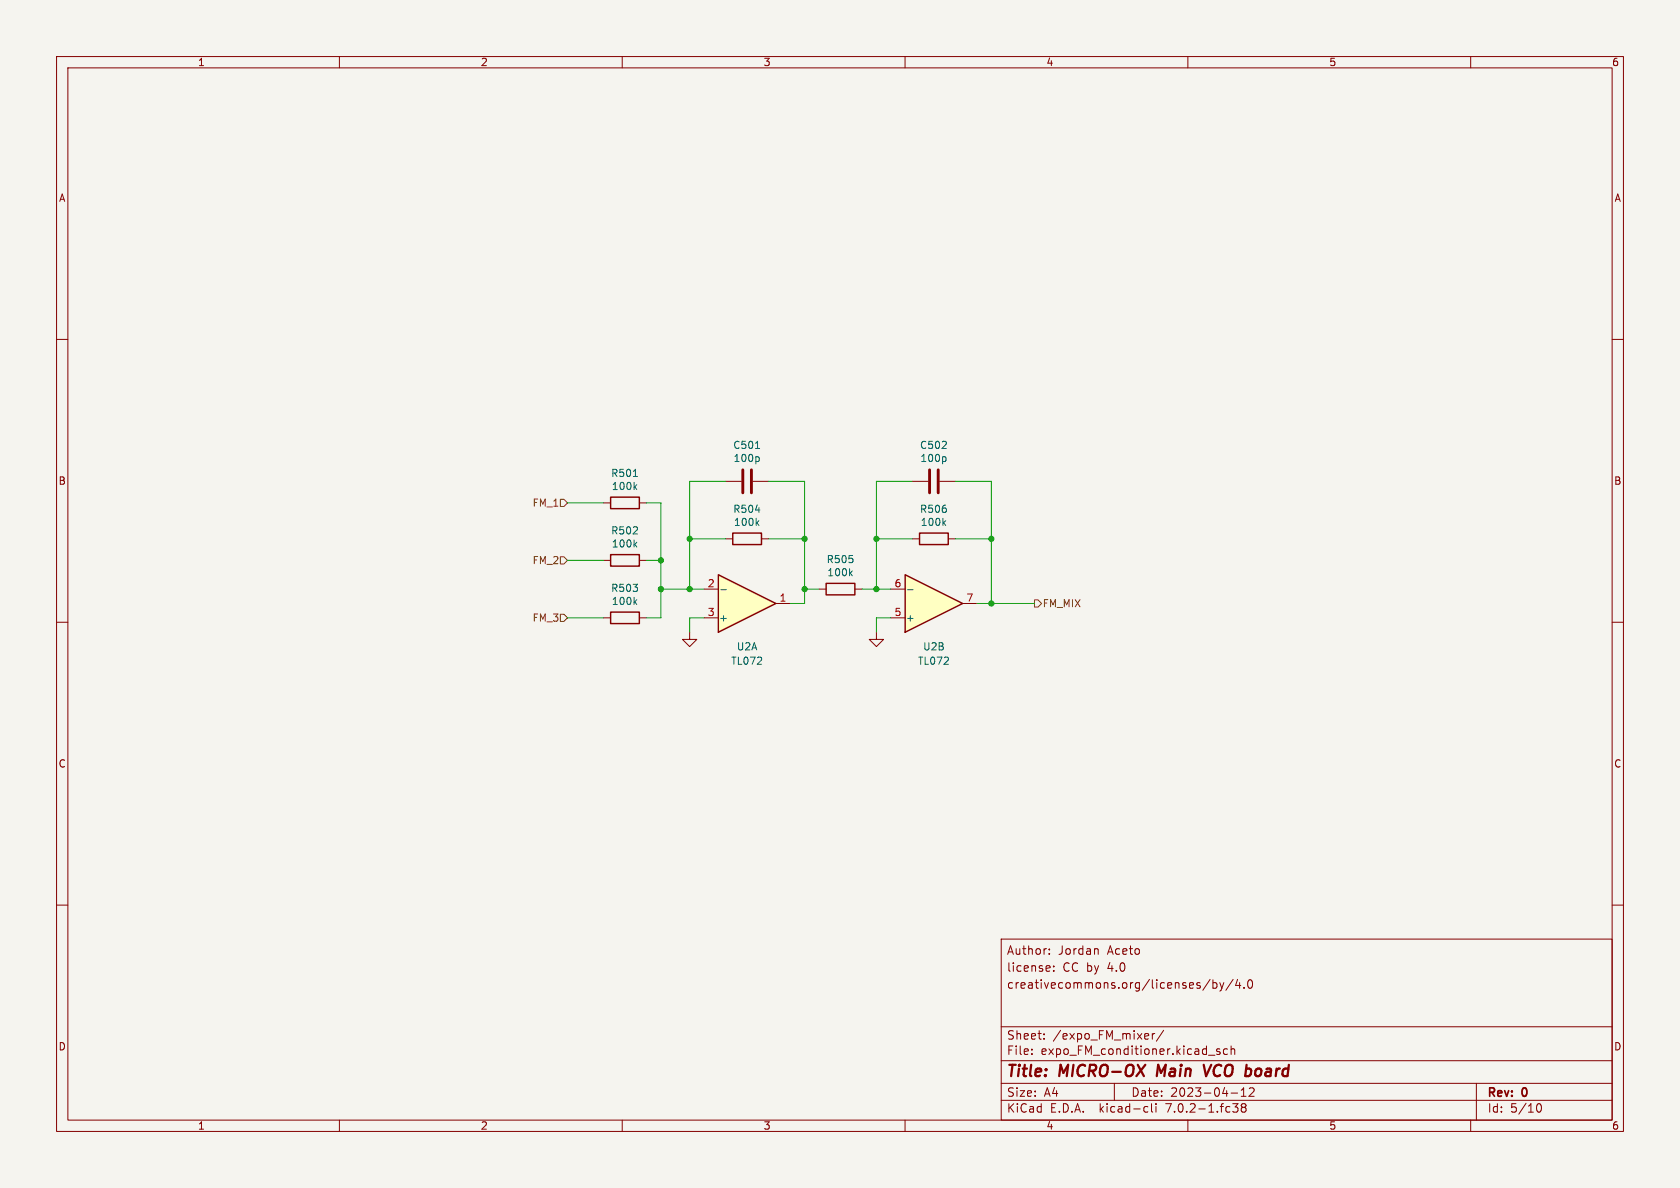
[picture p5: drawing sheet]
<svg xmlns="http://www.w3.org/2000/svg" width="297mm" height="210mm" viewBox="0 0 297 210" stroke-linecap="round" stroke-linejoin="round" font-family="sans-serif">
<path d="M0 0h297v210h-297z" fill="#f5f4ef" stroke="#f5f4ef" stroke-width=".18"/>
<g fill="none" stroke="#840000" stroke-width=".18">
<path d="M10 10h277v190h-277zM12 12h273v186h-273zM60 10v2M110 10v2M160 10v2M210 10v2M260 10v2M10 60h2M285 60h2M128.3 85.1h2.8M128.3 95.3h1.2M133.1 85.1h2.8"/>
<path d="M134.6 95.3h1.3M161.3 85.1h2.8M161.3 95.3h1.3M166.1 85.1h2.8M167.6 95.3h1.3M10 110h2M144.8 104.1h1.2M151.1 104.1h1.3M154.9 111.8v1.2h1.3l-1.3 1.3-1.2-1.3h1.2M285 110h2M10 160h2M285 160h2"/>
<path d="M177 166h108v32h-108zM185.5 168.6v.1M185.5 167.8v.1M185.6 170.8v.3l-.7 .1M186.3 171.6v.1M186.3 170.8v.1M193.9 167.7l.2 .2v.8M213.9 173.1l-1.3 2M214.4 173.2v1.5M214.4 173.8l.5-.1 .2 .3v.4l-.1 .2h-.6M215.6 173.7l.4 1M216 174.7l-.1 .4-.3 .1"/>
<path d="M216.4 173.7l-.4 1M218 173.1l-1.3 2M218.8 173.1l-.4 1.1h1M219.1 173.7v1M219.9 174.6v.1M220.7 173.3l.2-.1a.81 .81 0 0 1 .6 .6 .81 .81 0 0 1-.3 .8l-.1 .1a.81 .81 0 0 1-.4-1.4zM60 198v2M110 198v2M160 198v2M177 194.5h108M177 191.5h108M177 187.5h108"/>
<path d="M177 181.5h108M182.4 186.3v.1M182.4 185.5v.1M184.6 183.6v.1M184.6 182.8v.1M197 191.5v3M202.5 195.6l.4 .1M202.9 196.5l-.4 .1M203 182.8l.1 .3-.7 .1M203.6 195.1v1.3l.2 .2M203.7 182.7v1M204.1 182.7l-.2 .1-.2 .2"/>
<path d="M204.4 195.1v.1M204.4 195.6v1M205.7 182.1l-1.3 2M210 198v2M213.6 186.5h1.2M215.6 185.5l-.3-.1-.2 .2v.2l.5 .2v.3h-.5M217 185.5l-.4-.1-.3 .3v.4l.1 .2h.6M217.6 185.5l.3-.1 .3 .1 .1 .9M217.6 184.9v1.5M217.6 193.2h1.2M217.9 195.1h1l-.5 .6 .4 .1v.7l-.2 .1h-.5l-.2-.1M219.4 193.8h.9"/>
<path d="M219.4 192.7l.5-.4v1.5M219.7 195.7l-.3 .3 .1 .5 .2 .1 .4-.1 .2-.2-.1-.4-.2-.2M219.7 195.7l-.3-.2 .3-.4 .4 .1 .2 .2-.3 .3M219.7 195.7h.3M220.9 192.4l.5-.1 .2 .1 .1 .3-.9 1.1h.9M260 198v2M261 191.5v6.5M271.7 195.4l.3-.3a.81 .81 0 0 1 .6 .6 .81 .81 0 0 1-.3 .8l-.3 .1-.3-.3"/>
</g>
<path d="M212.8 188.2l.4 2 .9-2" fill="none" stroke="#840000" stroke-width=".4"/>
<path d="M129.5 94.2h5.1v2.1h-5.1zM162.6 94.2h5v2.1h-5zM146 103.1h5.1v2.1h-5.1z" fill="none" stroke="#840000" stroke-width=".25"/>
<path d="M133.6 79.3h.7M133.8 92.4l.4 .5M134.1 80.8l.1 .2-.1 .5M134.2 92l-.5 .5M166.8 92.4l.4 .5M167.1 80.8l.1 .2-.1 .5M167.2 92l-.5 .5M150.3 101.3l.4 .5M150.7 100.9l-.5 .5" fill="none" stroke="#006464" stroke-width=".18"/>
<path d="M131.3 83.1v4M132.8 83.1v4M164.3 83.1v4M165.9 83.1v4" fill="none" stroke="#840000" stroke-width=".51"/>
<path d="M127 101.6l10.2 5.1-10.2 5.1z" fill="#ffffc2"/>
<path d="M107.9 87.9h5.1v2h-5.1zM107.9 108.2h5.1v2h-5.1zM127 101.6l10.2 5.1-10.2 5.1z" fill="none" stroke="#840000" stroke-width=".25"/>
<path d="M106.7 88.9h1.2M113 88.9h1.3M106.7 109.2h1.2M113 109.2h1.3M121.9 111.8v1.2h1.3l-1.3 1.3-1.3-1.3h1.3M124.5 104.1h2.5M124.5 109.2h2.5M137.2 106.7h2.5" fill="none" stroke="#840000" stroke-width=".18"/>
<path d="M112 84.2h.7M112.2 86.1l.4 .4M112.6 85.7l-.5 .5M112.2 106.4l.4 .5M112.6 106l-.5 .5M127.4 104.2h1" fill="none" stroke="#006464" stroke-width=".18"/>
<path d="M160 101.6l10.2 5.1-10.2 5.1z" fill="#ffffc2"/>
<path d="M107.9 98h5.1v2.1h-5.1zM160 101.6l10.2 5.1-10.2 5.1z" fill="none" stroke="#840000" stroke-width=".25"/>
<path d="M106.7 99.1h1.2M113 99.1h1.3M157.5 109.2h2.5M157.5 104.1h2.5M170.2 106.7h2.5" fill="none" stroke="#840000" stroke-width=".18"/>
<path d="M112.2 96.2l.4 .5M112.6 95.9l-.5 .4M160.4 104.2h1" fill="none" stroke="#006464" stroke-width=".18"/>
<path d="M99.1 98.4h.6l.6 .7-.6 .6h-.6zM99.1 88.3h.6l.6 .6-.6 .6h-.6zM99.1 108.6h.6l.6 .6-.6 .7h-.6zM182.9 106h.6l.6 .7-.6 .6h-.6z" fill="none" stroke="#725600" stroke-width=".18"/>
<g fill="none" stroke="#009600" stroke-width=".18">
<path d="M100.3 99.1h6.4M100.3 88.9h6.4M114.3 99.1h2.5M114.3 88.9h2.5v20.3h-2.5M121.9 95.3h6.4M128.3 85.1h-6.4v19M135.9 85.1h6.3v21.6h-2.5M135.9 95.3h6.3M154.9 95.3h6.4M161.3 85.1h-6.4v19M168.9 85.1h6.4v21.6M168.9 95.3h6.4"/>
<path d="M100.3 109.2h6.4M116.8 104.1h7.7M124.5 109.2h-2.6v2.6M142.2 104.1h2.6M152.4 104.1h5.1M157.5 109.2h-2.6v2.6M172.7 106.7h10.2"/>
</g>
<g fill="#009600" stroke="#009600" stroke-width=".18">
<circle cx="142.2" cy="95.3" r=".46"/>
<circle cx="116.8" cy="99.1" r=".46"/>
<circle cx="116.8" cy="104.1" r=".46"/>
<circle cx="121.9" cy="104.1" r=".46"/>
<circle cx="121.9" cy="95.3" r=".46"/>
<circle cx="142.2" cy="104.1" r=".46"/>
<circle cx="175.3" cy="95.3" r=".46"/>
<circle cx="154.9" cy="95.3" r=".46"/>
<circle cx="175.3" cy="106.7" r=".46"/>
<circle cx="154.9" cy="104.1" r=".46"/>
</g>
<g font-size="2.8" fill="#840000">
<text x="178" y="190.8">Title:</text>
<text x="187.4" y="190.8">MICRO-OX</text>
<text x="205.2" y="190.8">Main</text>
<text x="214.2" y="190.8">VCO board</text>
</g>
<g font-size="2.1" fill="#840000">
<text x="178" y="171.9">license:</text>
<text x="178" y="168.9">Author:</text>
<text x="187.1" y="168.9">Jordan</text>
<text x="187.9" y="171.9">CC by</text>
<text x="195.8" y="168.9">Aceto</text>
<text x="195.8" y="171.9">4.0</text>
<text x="178" y="174.9">creativecommons.org/licenses/by/4.0</text>
<text x="178" y="183.9">Sheet:</text>
<text x="186.2" y="183.9">/expo_FM_mixer/</text>
<text x="178" y="186.6">File:</text>
<text x="184" y="186.6">expo_FM_conditioner.kicad_sch</text>
<text x="178" y="196.8">KiCad</text>
<text x="178" y="194">Size:</text>
<text x="184.6" y="194">A4</text>
<text x="185.7" y="196.8">E.D.A.</text>
<text x="194.4" y="196.8">kicad-cli</text>
<text x="200" y="194">Date:</text>
<text x="206.2" y="196.8">7.0.2-1.fc38</text>
<text x="206.9" y="194">2023-04-12</text>
<text x="263" y="194.2">Rev:</text>
<text x="263" y="196.8">Id:</text>
<text x="267" y="196.8">5/10</text>
<text x="269.2" y="194.2">0</text>
</g>
<g font-size="1.8" fill="#840000">
<text x="35" y="11.8">1</text>
<text x="85" y="11.8">2</text>
<text x="135" y="11.8">3</text>
<text x="185" y="11.8">4</text>
<text x="235" y="11.8">5</text>
<text x="285" y="11.8">6</text>
<text x="10.4" y="35.8">A</text>
<text x="285.4" y="35.8">A</text>
<text x="10.3" y="85.8">B</text>
<text x="285.3" y="85.8">B</text>
<text x="10.3" y="135.8">C</text>
<text x="285.3" y="135.8">C</text>
<text x="10.3" y="185.8">D</text>
<text x="285.3" y="185.8">D</text>
<text x="35" y="199.8">1</text>
<text x="85" y="199.8">2</text>
<text x="135" y="199.8">3</text>
<text x="185" y="199.8">4</text>
<text x="235" y="199.8">5</text>
<text x="285" y="199.8">6</text>
</g>
<g font-size="1.8" fill="#006464">
<text x="129.6" y="79.5">C501</text>
<text x="129.6" y="81.8">100p</text>
<text x="162.6" y="79.5">C502</text>
<text x="162.6" y="81.8">100p</text>
<text x="108" y="84.5">R501</text>
<text x="108.1" y="86.8">100k</text>
<text x="108" y="94.6">R502</text>
<text x="129.6" y="90.8">R504</text>
<text x="129.7" y="93.1">100k</text>
<text x="162.6" y="90.8">R506</text>
<text x="162.7" y="93.1">100k</text>
<text x="108.1" y="96.9">100k</text>
<text x="146.1" y="99.7">R505</text>
<text x="108" y="104.8">R503</text>
<text x="108.1" y="107.1">100k</text>
<text x="146.2" y="102">100k</text>
<text x="127.1" y="110">+</text>
<text x="160.1" y="110">+</text>
<text x="129.2" y="117.7">TL072</text>
<text x="130.2" y="115.1">U2A</text>
<text x="162.2" y="117.7">TL072</text>
<text x="163.1" y="115.1">U2B</text>
</g>
<g font-size="1.8" fill="#725600">
<text x="94" y="89.7">FM_1</text>
<text x="94" y="99.9">FM_2</text>
<text x="184.3" y="107.5">FM_MIX</text>
<text x="94" y="110">FM_3</text>
</g>
<g font-size="1.8" fill="#a90000">
<text x="125.1" y="103.9">2</text>
<text x="137.8" y="106.4">1</text>
<text x="158.1" y="103.9">6</text>
<text x="170.8" y="106.4">7</text>
<text x="125.1" y="109">3</text>
<text x="158.1" y="109">5</text>
</g>
</svg>
